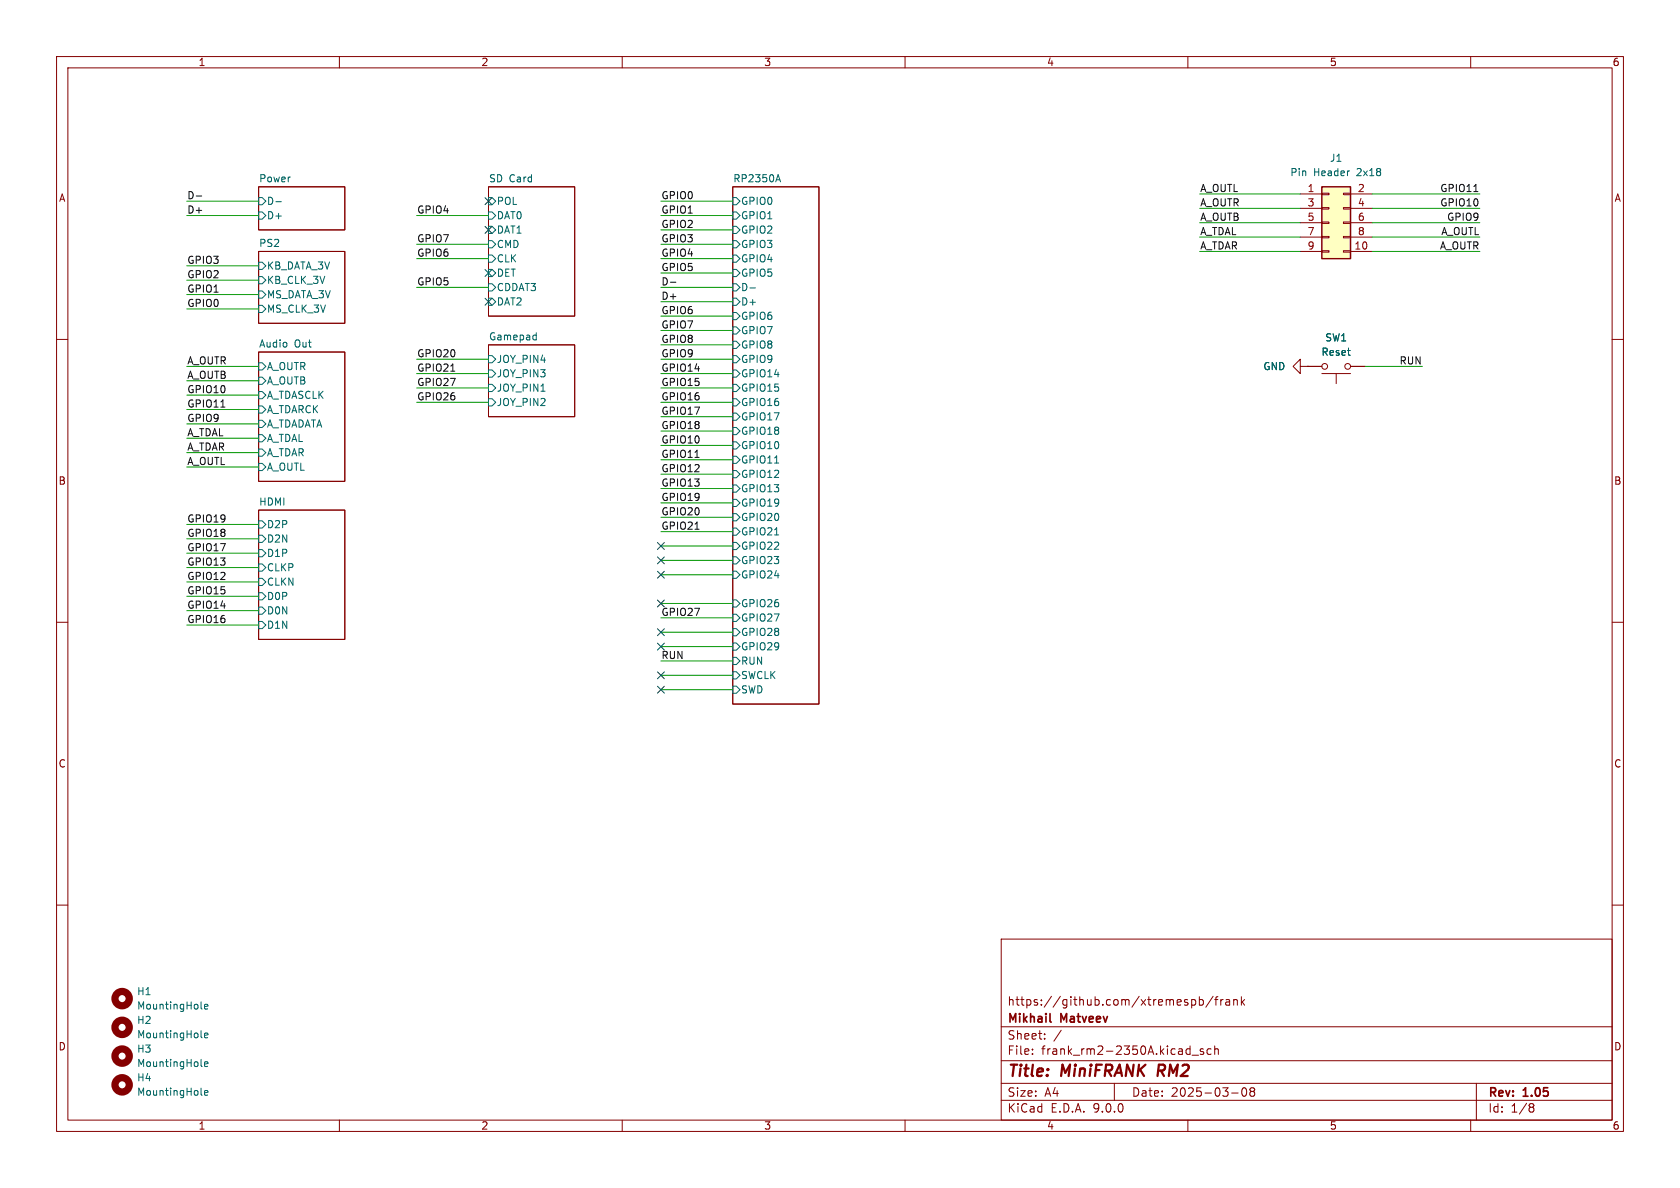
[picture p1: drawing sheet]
(kicad_sch
 (version 20250114)
 (generator "eeschema")
 (generator_version "9.0")
 (paper "A4")
 (title_block
  (title "MiniFRANK RM2")
  (date "2025-03-08")
  (rev "1.05")
  (company "Mikhail Matveev")
  (comment 1 "https://github.com/xtremespb/frank"))
 (lib_symbols
  (symbol "Connector_Generic:Conn_02x05_Odd_Even"
   (pin_names
    (offset 1.016) (hide yes)) (exclude_from_sim no) (in_bom yes) (on_board yes)
   (property "Reference" "J" (at 1.27 7.62 0) (effects (font (size 1.27 1.27))))
   (property "Value" "Conn_02x05_Odd_Even" (at 1.27 -7.62 0) (effects (font (size 1.27 1.27))))
   (property "Footprint" "" (at 0 0 0) (effects (font (size 1.27 1.27)) (hide yes)))
   (property "Datasheet" "~" (at 0 0 0) (effects (font (size 1.27 1.27)) (hide yes)))
   (property "Description" "Generic connector, double row, 02x05, odd/even pin numbering scheme (row 1 odd numbers, row 2 even numbers), script generated (kicad-library-utils/schlib/autogen/connector/)" (at 0 0 0) (effects (font (size 1.27 1.27)) (hide yes)))
   (symbol "Conn_02x05_Odd_Even_1_1"
    (rectangle (start -1.27 6.35) (end 3.81 -6.35) (stroke (width 0.254) (type default)) (fill (type background)))
    (rectangle (start -1.27 5.207) (end 0 4.953) (stroke (width 0.1524) (type default)) (fill (type none)))
    (rectangle (start -1.27 2.667) (end 0 2.413) (stroke (width 0.1524) (type default)) (fill (type none)))
    (rectangle (start -1.27 0.127) (end 0 -0.127) (stroke (width 0.1524) (type default)) (fill (type none)))
    (rectangle (start -1.27 -2.413) (end 0 -2.667) (stroke (width 0.1524) (type default)) (fill (type none)))
    (rectangle (start -1.27 -4.953) (end 0 -5.207) (stroke (width 0.1524) (type default)) (fill (type none)))
    (rectangle (start 3.81 5.207) (end 2.54 4.953) (stroke (width 0.1524) (type default)) (fill (type none)))
    (rectangle (start 3.81 2.667) (end 2.54 2.413) (stroke (width 0.1524) (type default)) (fill (type none)))
    (rectangle (start 3.81 0.127) (end 2.54 -0.127) (stroke (width 0.1524) (type default)) (fill (type none)))
    (rectangle (start 3.81 -2.413) (end 2.54 -2.667) (stroke (width 0.1524) (type default)) (fill (type none)))
    (rectangle (start 3.81 -4.953) (end 2.54 -5.207) (stroke (width 0.1524) (type default)) (fill (type none)))
    (pin passive line (at -5.08 5.08 0) (length 3.81) (name "Pin_1" (effects (font (size 1.27 1.27)))) (number "1" (effects (font (size 1.27 1.27)))))
    (pin passive line (at -5.08 2.54 0) (length 3.81) (name "Pin_3" (effects (font (size 1.27 1.27)))) (number "3" (effects (font (size 1.27 1.27)))))
    (pin passive line (at -5.08 0 0) (length 3.81) (name "Pin_5" (effects (font (size 1.27 1.27)))) (number "5" (effects (font (size 1.27 1.27)))))
    (pin passive line (at -5.08 -2.54 0) (length 3.81) (name "Pin_7" (effects (font (size 1.27 1.27)))) (number "7" (effects (font (size 1.27 1.27)))))
    (pin passive line (at -5.08 -5.08 0) (length 3.81) (name "Pin_9" (effects (font (size 1.27 1.27)))) (number "9" (effects (font (size 1.27 1.27)))))
    (pin passive line (at 7.62 5.08 180) (length 3.81) (name "Pin_2" (effects (font (size 1.27 1.27)))) (number "2" (effects (font (size 1.27 1.27)))))
    (pin passive line (at 7.62 2.54 180) (length 3.81) (name "Pin_4" (effects (font (size 1.27 1.27)))) (number "4" (effects (font (size 1.27 1.27)))))
    (pin passive line (at 7.62 0 180) (length 3.81) (name "Pin_6" (effects (font (size 1.27 1.27)))) (number "6" (effects (font (size 1.27 1.27)))))
    (pin passive line (at 7.62 -2.54 180) (length 3.81) (name "Pin_8" (effects (font (size 1.27 1.27)))) (number "8" (effects (font (size 1.27 1.27)))))
    (pin passive line (at 7.62 -5.08 180) (length 3.81) (name "Pin_10" (effects (font (size 1.27 1.27)))) (number "10" (effects (font (size 1.27 1.27))))))
   (embedded_fonts no))
  (symbol "GND_1"
   (power)
   (pin_numbers (hide yes))
   (pin_names
    (offset 0) (hide yes)) (exclude_from_sim no) (in_bom yes) (on_board yes)
   (property "Reference" "#PWR" (at 0 -6.35 0) (effects (font (size 1.27 1.27)) (hide yes)))
   (property "Value" "GND" (at 0 -3.81 0) (effects (font (size 1.27 1.27))))
   (property "Footprint" "" (at 0 0 0) (effects (font (size 1.27 1.27)) (hide yes)))
   (property "Datasheet" "" (at 0 0 0) (effects (font (size 1.27 1.27)) (hide yes)))
   (property "Description" "Power symbol creates a global label with name \"GND\" , ground" (at 0 0 0) (effects (font (size 1.27 1.27)) (hide yes)))
   (symbol "GND_1_0_1"
    (polyline (pts (xy 0 0) (xy 0 -1.27) (xy 1.27 -1.27) (xy 0 -2.54) (xy -1.27 -1.27) (xy 0 -1.27)) (stroke (width 0) (type default)) (fill (type none))))
   (symbol "GND_1_1_1"
    (pin power_in line (at 0 0 270) (length 0) (name "~" (effects (font (size 1.27 1.27)))) (number "1" (effects (font (size 1.27 1.27))))))
   (embedded_fonts no))
  (symbol "Mechanical:MountingHole"
   (pin_names
    (offset 1.016)) (exclude_from_sim yes) (in_bom no) (on_board yes)
   (property "Reference" "H" (at 0 5.08 0) (effects (font (size 1.27 1.27))))
   (property "Value" "MountingHole" (at 0 3.175 0) (effects (font (size 1.27 1.27))))
   (property "Footprint" "" (at 0 0 0) (effects (font (size 1.27 1.27)) (hide yes)))
   (property "Datasheet" "~" (at 0 0 0) (effects (font (size 1.27 1.27)) (hide yes)))
   (property "Description" "Mounting Hole without connection" (at 0 0 0) (effects (font (size 1.27 1.27)) (hide yes)))
   (symbol "MountingHole_0_1"
    (circle (center 0 0) (radius 1.27) (stroke (width 1.27) (type default)) (fill (type none))))
   (embedded_fonts no))
  (symbol "Switch:SW_Push"
   (pin_numbers (hide yes))
   (pin_names
    (offset 1.016) (hide yes)) (exclude_from_sim no) (in_bom yes) (on_board yes)
   (property "Reference" "SW" (at 1.27 2.54 0) (effects (font (size 1.27 1.27)) (justify left)))
   (property "Value" "SW_Push" (at 0 -1.524 0) (effects (font (size 1.27 1.27))))
   (property "Footprint" "" (at 0 5.08 0) (effects (font (size 1.27 1.27)) (hide yes)))
   (property "Datasheet" "~" (at 0 5.08 0) (effects (font (size 1.27 1.27)) (hide yes)))
   (property "Description" "Push button switch, generic, two pins" (at 0 0 0) (effects (font (size 1.27 1.27)) (hide yes)))
   (symbol "SW_Push_0_1"
    (circle (center -2.032 0) (radius 0.508) (stroke (width 0) (type default)) (fill (type none)))
    (polyline (pts (xy 0 1.27) (xy 0 3.048)) (stroke (width 0) (type default)) (fill (type none)))
    (circle (center 2.032 0) (radius 0.508) (stroke (width 0) (type default)) (fill (type none)))
    (polyline (pts (xy 2.54 1.27) (xy -2.54 1.27)) (stroke (width 0) (type default)) (fill (type none)))
    (pin passive line (at -5.08 0 0) (length 2.54) (name "1" (effects (font (size 1.27 1.27)))) (number "1" (effects (font (size 1.27 1.27)))))
    (pin passive line (at 5.08 0 180) (length 2.54) (name "2" (effects (font (size 1.27 1.27)))) (number "2" (effects (font (size 1.27 1.27))))))
   (embedded_fonts no)))
 (no_connect
  (at 116.84 99.06))
 (no_connect
  (at 86.36 53.34))
 (no_connect
  (at 116.84 119.38))
 (no_connect
  (at 116.84 96.52))
 (no_connect
  (at 116.84 101.6))
 (no_connect
  (at 86.36 40.64))
 (no_connect
  (at 116.84 106.68))
 (no_connect
  (at 86.36 48.26))
 (no_connect
  (at 86.36 35.56))
 (no_connect
  (at 116.84 111.76))
 (no_connect
  (at 116.84 114.3))
 (no_connect
  (at 116.84 121.92))
 (wire
  (pts (xy 33.02 67.31) (xy 45.72 67.31))
  (stroke (width 0) (type default)))
 (wire
  (pts (xy 33.02 69.85) (xy 45.72 69.85))
  (stroke (width 0) (type default)))
 (wire
  (pts (xy 116.84 81.28) (xy 129.54 81.28))
  (stroke (width 0) (type default)))
 (wire
  (pts (xy 116.84 38.1) (xy 129.54 38.1))
  (stroke (width 0) (type default)))
 (wire
  (pts (xy 116.84 114.3) (xy 129.54 114.3))
  (stroke (width 0) (type default)))
 (wire
  (pts (xy 116.84 60.96) (xy 129.54 60.96))
  (stroke (width 0) (type default)))
 (wire
  (pts (xy 116.84 91.44) (xy 129.54 91.44))
  (stroke (width 0) (type default)))
 (wire
  (pts (xy 212.09 41.91) (xy 229.87 41.91))
  (stroke (width 0) (type default)))
 (wire
  (pts (xy 116.84 63.5) (xy 129.54 63.5))
  (stroke (width 0) (type default)))
 (wire
  (pts (xy 33.02 110.49) (xy 45.72 110.49))
  (stroke (width 0) (type default)))
 (wire
  (pts (xy 241.3 64.77) (xy 251.46 64.77))
  (stroke (width 0) (type default)))
 (wire
  (pts (xy 33.02 82.55) (xy 45.72 82.55))
  (stroke (width 0) (type default)))
 (wire
  (pts (xy 33.02 54.61) (xy 45.72 54.61))
  (stroke (width 0) (type default)))
 (wire
  (pts (xy 116.84 106.68) (xy 129.54 106.68))
  (stroke (width 0) (type default)))
 (wire
  (pts (xy 33.02 64.77) (xy 45.72 64.77))
  (stroke (width 0) (type default)))
 (wire
  (pts (xy 33.02 105.41) (xy 45.72 105.41))
  (stroke (width 0) (type default)))
 (wire
  (pts (xy 33.02 95.25) (xy 45.72 95.25))
  (stroke (width 0) (type default)))
 (wire
  (pts (xy 33.02 46.99) (xy 45.72 46.99))
  (stroke (width 0) (type default)))
 (wire
  (pts (xy 116.84 109.22) (xy 129.54 109.22))
  (stroke (width 0) (type default)))
 (wire
  (pts (xy 33.02 92.71) (xy 45.72 92.71))
  (stroke (width 0) (type default)))
 (wire
  (pts (xy 33.02 100.33) (xy 45.72 100.33))
  (stroke (width 0) (type default)))
 (wire
  (pts (xy 116.84 50.8) (xy 129.54 50.8))
  (stroke (width 0) (type default)))
 (wire
  (pts (xy 33.02 77.47) (xy 45.72 77.47))
  (stroke (width 0) (type default)))
 (wire
  (pts (xy 73.66 43.18) (xy 86.36 43.18))
  (stroke (width 0) (type default)))
 (wire
  (pts (xy 212.09 44.45) (xy 229.87 44.45))
  (stroke (width 0) (type default)))
 (wire
  (pts (xy 116.84 116.84) (xy 129.54 116.84))
  (stroke (width 0) (type default)))
 (wire
  (pts (xy 33.02 72.39) (xy 45.72 72.39))
  (stroke (width 0) (type default)))
 (wire
  (pts (xy 116.84 121.92) (xy 129.54 121.92))
  (stroke (width 0) (type default)))
 (wire
  (pts (xy 33.02 38.1) (xy 45.72 38.1))
  (stroke (width 0) (type default)))
 (wire
  (pts (xy 116.84 86.36) (xy 129.54 86.36))
  (stroke (width 0) (type default)))
 (wire
  (pts (xy 116.84 101.6) (xy 129.54 101.6))
  (stroke (width 0) (type default)))
 (wire
  (pts (xy 116.84 48.26) (xy 129.54 48.26))
  (stroke (width 0) (type default)))
 (wire
  (pts (xy 33.02 49.53) (xy 45.72 49.53))
  (stroke (width 0) (type default)))
 (wire
  (pts (xy 116.84 96.52) (xy 129.54 96.52))
  (stroke (width 0) (type default)))
 (wire
  (pts (xy 116.84 35.56) (xy 129.54 35.56))
  (stroke (width 0) (type default)))
 (wire
  (pts (xy 73.66 68.58) (xy 86.36 68.58))
  (stroke (width 0) (type default)))
 (wire
  (pts (xy 116.84 76.2) (xy 129.54 76.2))
  (stroke (width 0) (type default)))
 (wire
  (pts (xy 116.84 55.88) (xy 129.54 55.88))
  (stroke (width 0) (type default)))
 (wire
  (pts (xy 33.02 35.56) (xy 45.72 35.56))
  (stroke (width 0) (type default)))
 (wire
  (pts (xy 33.02 97.79) (xy 45.72 97.79))
  (stroke (width 0) (type default)))
 (wire
  (pts (xy 242.57 36.83) (xy 261.62 36.83))
  (stroke (width 0) (type default)))
 (wire
  (pts (xy 116.84 93.98) (xy 129.54 93.98))
  (stroke (width 0) (type default)))
 (wire
  (pts (xy 33.02 107.95) (xy 45.72 107.95))
  (stroke (width 0) (type default)))
 (wire
  (pts (xy 73.66 63.5) (xy 86.36 63.5))
  (stroke (width 0) (type default)))
 (wire
  (pts (xy 116.84 45.72) (xy 129.54 45.72))
  (stroke (width 0) (type default)))
 (wire
  (pts (xy 116.84 58.42) (xy 129.54 58.42))
  (stroke (width 0) (type default)))
 (wire
  (pts (xy 73.66 38.1) (xy 86.36 38.1))
  (stroke (width 0) (type default)))
 (wire
  (pts (xy 73.66 66.04) (xy 86.36 66.04))
  (stroke (width 0) (type default)))
 (wire
  (pts (xy 116.84 53.34) (xy 129.54 53.34))
  (stroke (width 0) (type default)))
 (wire
  (pts (xy 116.84 88.9) (xy 129.54 88.9))
  (stroke (width 0) (type default)))
 (wire
  (pts (xy 116.84 43.18) (xy 129.54 43.18))
  (stroke (width 0) (type default)))
 (wire
  (pts (xy 242.57 34.29) (xy 261.62 34.29))
  (stroke (width 0) (type default)))
 (wire
  (pts (xy 116.84 68.58) (xy 129.54 68.58))
  (stroke (width 0) (type default)))
 (wire
  (pts (xy 116.84 40.64) (xy 129.54 40.64))
  (stroke (width 0) (type default)))
 (wire
  (pts (xy 212.09 36.83) (xy 229.87 36.83))
  (stroke (width 0) (type default)))
 (wire
  (pts (xy 116.84 99.06) (xy 129.54 99.06))
  (stroke (width 0) (type default)))
 (wire
  (pts (xy 33.02 102.87) (xy 45.72 102.87))
  (stroke (width 0) (type default)))
 (wire
  (pts (xy 116.84 119.38) (xy 129.54 119.38))
  (stroke (width 0) (type default)))
 (wire
  (pts (xy 73.66 71.12) (xy 86.36 71.12))
  (stroke (width 0) (type default)))
 (wire
  (pts (xy 33.02 52.07) (xy 45.72 52.07))
  (stroke (width 0) (type default)))
 (wire
  (pts (xy 212.09 39.37) (xy 229.87 39.37))
  (stroke (width 0) (type default)))
 (wire
  (pts (xy 242.57 39.37) (xy 261.62 39.37))
  (stroke (width 0) (type default)))
 (wire
  (pts (xy 242.57 44.45) (xy 261.62 44.45))
  (stroke (width 0) (type default)))
 (wire
  (pts (xy 116.84 71.12) (xy 129.54 71.12))
  (stroke (width 0) (type default)))
 (wire
  (pts (xy 73.66 50.8) (xy 86.36 50.8))
  (stroke (width 0) (type default)))
 (wire
  (pts (xy 33.02 74.93) (xy 45.72 74.93))
  (stroke (width 0) (type default)))
 (wire
  (pts (xy 242.57 41.91) (xy 261.62 41.91))
  (stroke (width 0) (type default)))
 (wire
  (pts (xy 116.84 66.04) (xy 129.54 66.04))
  (stroke (width 0) (type default)))
 (wire
  (pts (xy 212.09 34.29) (xy 229.87 34.29))
  (stroke (width 0) (type default)))
 (wire
  (pts (xy 116.84 73.66) (xy 129.54 73.66))
  (stroke (width 0) (type default)))
 (wire
  (pts (xy 73.66 45.72) (xy 86.36 45.72))
  (stroke (width 0) (type default)))
 (wire
  (pts (xy 33.02 80.01) (xy 45.72 80.01))
  (stroke (width 0) (type default)))
 (wire
  (pts (xy 116.84 111.76) (xy 129.54 111.76))
  (stroke (width 0) (type default)))
 (wire
  (pts (xy 116.84 83.82) (xy 129.54 83.82))
  (stroke (width 0) (type default)))
 (wire
  (pts (xy 116.84 78.74) (xy 129.54 78.74))
  (stroke (width 0) (type default)))
 (label "GPIO6"
  (at 73.66 45.72 0)
  (effects (font (size 1.27 1.27)) (justify left bottom)))
 (label "GPIO8"
  (at 116.84 60.96 0)
  (effects (font (size 1.27 1.27)) (justify left bottom)))
 (label "A_TDAL"
  (at 212.09 41.91 0)
  (effects (font (size 1.27 1.27)) (justify left bottom)))
 (label "GPIO19"
  (at 116.84 88.9 0)
  (effects (font (size 1.27 1.27)) (justify left bottom)))
 (label "GPIO26"
  (at 73.66 71.12 0)
  (effects (font (size 1.27 1.27)) (justify left bottom)))
 (label "GPIO16"
  (at 116.84 71.12 0)
  (effects (font (size 1.27 1.27)) (justify left bottom)))
 (label "D+"
  (at 33.02 38.1 0)
  (effects (font (size 1.27 1.27)) (justify left bottom)))
 (label "GPIO9"
  (at 116.84 63.5 0)
  (effects (font (size 1.27 1.27)) (justify left bottom)))
 (label "GPIO5"
  (at 116.84 48.26 0)
  (effects (font (size 1.27 1.27)) (justify left bottom)))
 (label "GPIO18"
  (at 33.02 95.25 0)
  (effects (font (size 1.27 1.27)) (justify left bottom)))
 (label "GPIO12"
  (at 116.84 83.82 0)
  (effects (font (size 1.27 1.27)) (justify left bottom)))
 (label "RUN"
  (at 116.84 116.84 0)
  (effects (font (size 1.27 1.27)) (justify left bottom)))
 (label "GPIO13"
  (at 33.02 100.33 0)
  (effects (font (size 1.27 1.27)) (justify left bottom)))
 (label "GPIO11"
  (at 33.02 72.39 0)
  (effects (font (size 1.27 1.27)) (justify left bottom)))
 (label "GPIO18"
  (at 116.84 76.2 0)
  (effects (font (size 1.27 1.27)) (justify left bottom)))
 (label "GPIO11"
  (at 116.84 81.28 0)
  (effects (font (size 1.27 1.27)) (justify left bottom)))
 (label "GPIO16"
  (at 33.02 110.49 0)
  (effects (font (size 1.27 1.27)) (justify left bottom)))
 (label "GPIO10"
  (at 33.02 69.85 0)
  (effects (font (size 1.27 1.27)) (justify left bottom)))
 (label "GPIO21"
  (at 116.84 93.98 0)
  (effects (font (size 1.27 1.27)) (justify left bottom)))
 (label "GPIO5"
  (at 73.66 50.8 0)
  (effects (font (size 1.27 1.27)) (justify left bottom)))
 (label "A_OUTR"
  (at 33.02 64.77 0)
  (effects (font (size 1.27 1.27)) (justify left bottom)))
 (label "GPIO15"
  (at 116.84 68.58 0)
  (effects (font (size 1.27 1.27)) (justify left bottom)))
 (label "GPIO4"
  (at 73.66 38.1 0)
  (effects (font (size 1.27 1.27)) (justify left bottom)))
 (label "A_TDAR"
  (at 212.09 44.45 0)
  (effects (font (size 1.27 1.27)) (justify left bottom)))
 (label "GPIO27"
  (at 116.84 109.22 0)
  (effects (font (size 1.27 1.27)) (justify left bottom)))
 (label "GPIO15"
  (at 33.02 105.41 0)
  (effects (font (size 1.27 1.27)) (justify left bottom)))
 (label "A_OUTL"
  (at 261.62 41.91 180)
  (effects (font (size 1.27 1.27)) (justify right bottom)))
 (label "GPIO9"
  (at 33.02 74.93 0)
  (effects (font (size 1.27 1.27)) (justify left bottom)))
 (label "GPIO14"
  (at 116.84 66.04 0)
  (effects (font (size 1.27 1.27)) (justify left bottom)))
 (label "GPIO13"
  (at 116.84 86.36 0)
  (effects (font (size 1.27 1.27)) (justify left bottom)))
 (label "GPIO4"
  (at 116.84 45.72 0)
  (effects (font (size 1.27 1.27)) (justify left bottom)))
 (label "GPIO3"
  (at 33.02 46.99 0)
  (effects (font (size 1.27 1.27)) (justify left bottom)))
 (label "GPIO14"
  (at 33.02 107.95 0)
  (effects (font (size 1.27 1.27)) (justify left bottom)))
 (label "GPIO0"
  (at 116.84 35.56 0)
  (effects (font (size 1.27 1.27)) (justify left bottom)))
 (label "GPIO10"
  (at 261.62 36.83 180)
  (effects (font (size 1.27 1.27)) (justify right bottom)))
 (label "GPIO11"
  (at 261.62 34.29 180)
  (effects (font (size 1.27 1.27)) (justify right bottom)))
 (label "GPIO7"
  (at 73.66 43.18 0)
  (effects (font (size 1.27 1.27)) (justify left bottom)))
 (label "GPIO12"
  (at 33.02 102.87 0)
  (effects (font (size 1.27 1.27)) (justify left bottom)))
 (label "GPIO17"
  (at 33.02 97.79 0)
  (effects (font (size 1.27 1.27)) (justify left bottom)))
 (label "GPIO3"
  (at 116.84 43.18 0)
  (effects (font (size 1.27 1.27)) (justify left bottom)))
 (label "GPIO27"
  (at 73.66 68.58 0)
  (effects (font (size 1.27 1.27)) (justify left bottom)))
 (label "GPIO9"
  (at 261.62 39.37 180)
  (effects (font (size 1.27 1.27)) (justify right bottom)))
 (label "GPIO20"
  (at 116.84 91.44 0)
  (effects (font (size 1.27 1.27)) (justify left bottom)))
 (label "GPIO1"
  (at 116.84 38.1 0)
  (effects (font (size 1.27 1.27)) (justify left bottom)))
 (label "A_OUTB"
  (at 212.09 39.37 0)
  (effects (font (size 1.27 1.27)) (justify left bottom)))
 (label "GPIO7"
  (at 116.84 58.42 0)
  (effects (font (size 1.27 1.27)) (justify left bottom)))
 (label "A_TDAL"
  (at 33.02 77.47 0)
  (effects (font (size 1.27 1.27)) (justify left bottom)))
 (label "GPIO10"
  (at 116.84 78.74 0)
  (effects (font (size 1.27 1.27)) (justify left bottom)))
 (label "A_OUTL"
  (at 33.02 82.55 0)
  (effects (font (size 1.27 1.27)) (justify left bottom)))
 (label "A_OUTR"
  (at 261.62 44.45 180)
  (effects (font (size 1.27 1.27)) (justify right bottom)))
 (label "GPIO1"
  (at 33.02 52.07 0)
  (effects (font (size 1.27 1.27)) (justify left bottom)))
 (label "RUN"
  (at 251.46 64.77 180)
  (effects (font (size 1.27 1.27)) (justify right bottom)))
 (label "GPIO20"
  (at 73.66 63.5 0)
  (effects (font (size 1.27 1.27)) (justify left bottom)))
 (label "D-"
  (at 33.02 35.56 0)
  (effects (font (size 1.27 1.27)) (justify left bottom)))
 (label "GPIO21"
  (at 73.66 66.04 0)
  (effects (font (size 1.27 1.27)) (justify left bottom)))
 (label "A_OUTL"
  (at 212.09 34.29 0)
  (effects (font (size 1.27 1.27)) (justify left bottom)))
 (label "D+"
  (at 116.84 53.34 0)
  (effects (font (size 1.27 1.27)) (justify left bottom)))
 (label "GPIO17"
  (at 116.84 73.66 0)
  (effects (font (size 1.27 1.27)) (justify left bottom)))
 (label "GPIO19"
  (at 33.02 92.71 0)
  (effects (font (size 1.27 1.27)) (justify left bottom)))
 (label "GPIO2"
  (at 116.84 40.64 0)
  (effects (font (size 1.27 1.27)) (justify left bottom)))
 (label "A_OUTR"
  (at 212.09 36.83 0)
  (effects (font (size 1.27 1.27)) (justify left bottom)))
 (label "GPIO2"
  (at 33.02 49.53 0)
  (effects (font (size 1.27 1.27)) (justify left bottom)))
 (label "D-"
  (at 116.84 50.8 0)
  (effects (font (size 1.27 1.27)) (justify left bottom)))
 (label "A_TDAR"
  (at 33.02 80.01 0)
  (effects (font (size 1.27 1.27)) (justify left bottom)))
 (label "A_OUTB"
  (at 33.02 67.31 0)
  (effects (font (size 1.27 1.27)) (justify left bottom)))
 (label "GPIO6"
  (at 116.84 55.88 0)
  (effects (font (size 1.27 1.27)) (justify left bottom)))
 (label "GPIO0"
  (at 33.02 54.61 0)
  (effects (font (size 1.27 1.27)) (justify left bottom)))
 (symbol
  (lib_name "GND_1")
  (lib_id "power:GND")
  (at 231.14 64.77 270)
  (unit 1)
  (exclude_from_sim no)
  (in_bom yes)
  (on_board yes)
  (dnp no)
  (fields_autoplaced yes)
  (property "Reference" "#PWR01" (at 224.79 64.77 0) (effects (font (size 1.27 1.27)) (hide yes)))
  (property "Value" "GND" (at 227.33 64.7699 90) (effects (font (size 1.27 1.27)) (justify right)))
  (property "Footprint" "" (at 231.14 64.77 0) (effects (font (size 1.27 1.27)) (hide yes)))
  (property "Datasheet" "" (at 231.14 64.77 0) (effects (font (size 1.27 1.27)) (hide yes)))
  (property "Description" "Power symbol creates a global label with name \"GND\" , ground" (at 231.14 64.77 0) (effects (font (size 1.27 1.27)) (hide yes)))
  (pin "1"))
 (symbol
  (lib_id "Connector_Generic:Conn_02x05_Odd_Even")
  (at 234.95 39.37 0)
  (unit 1)
  (exclude_from_sim no)
  (in_bom yes)
  (on_board yes)
  (dnp no)
  (fields_autoplaced yes)
  (property "Reference" "J1" (at 236.22 27.94 0) (effects (font (size 1.27 1.27))))
  (property "Value" "Pin Header 2x18" (at 236.22 30.48 0) (effects (font (size 1.27 1.27))))
  (property "Footprint" "FRANK:Pin Header (2x05)" (at 234.95 39.37 0) (effects (font (size 1.27 1.27)) (hide yes)))
  (property "Datasheet" "~" (at 234.95 39.37 0) (effects (font (size 1.27 1.27)) (hide yes)))
  (property "Description" "Generic connector, double row, 02x05, odd/even pin numbering scheme (row 1 odd numbers, row 2 even numbers), script generated (kicad-library-utils/schlib/autogen/connector/)" (at 234.95 39.37 0) (effects (font (size 1.27 1.27)) (hide yes)))
  (property "AliExpress" "https://www.aliexpress.com/item/1005006804478835.html" (at 234.95 39.37 0) (effects (font (size 1.27 1.27)) (hide yes)))
  (pin "10")
  (pin "1")
  (pin "3")
  (pin "4")
  (pin "5")
  (pin "6")
  (pin "7")
  (pin "8")
  (pin "9")
  (pin "2"))
 (symbol
  (lib_id "Switch:SW_Push")
  (at 236.22 64.77 180)
  (unit 1)
  (exclude_from_sim no)
  (in_bom yes)
  (on_board yes)
  (dnp no)
  (fields_autoplaced yes)
  (property "Reference" "SW1" (at 236.22 59.69 0) (effects (font (size 1.27 1.27))))
  (property "Value" "Reset" (at 236.22 62.23 0) (effects (font (size 1.27 1.27))))
  (property "Footprint" "FRANK:Button (SMD, 3x3mm, 1-1)" (at 236.22 69.85 0) (effects (font (size 1.27 1.27)) (hide yes)))
  (property "Datasheet" "https://www.sohantech.com/3x3x1-5-push-button-switch-product/" (at 236.22 69.85 0) (effects (font (size 1.27 1.27)) (hide yes)))
  (property "Description" "" (at 236.22 64.77 0) (effects (font (size 1.27 1.27)) (hide yes)))
  (property "AliExpress" "https://www.aliexpress.com/item/1005007359248990.html" (at 236.22 64.77 0) (effects (font (size 1.27 1.27)) (hide yes)))
  (pin "1")
  (pin "2"))
 (symbol
  (lib_id "Mechanical:MountingHole")
  (at 21.59 186.69 0)
  (unit 1)
  (exclude_from_sim yes)
  (in_bom no)
  (on_board yes)
  (dnp no)
  (fields_autoplaced yes)
  (property "Reference" "H3" (at 24.13 185.4199 0) (effects (font (size 1.27 1.27)) (justify left)))
  (property "Value" "MountingHole" (at 24.13 187.9599 0) (effects (font (size 1.27 1.27)) (justify left)))
  (property "Footprint" "FRANK:Mounting Hole (2.7mm)" (at 21.59 186.69 0) (effects (font (size 1.27 1.27)) (hide yes)))
  (property "Datasheet" "~" (at 21.59 186.69 0) (effects (font (size 1.27 1.27)) (hide yes)))
  (property "Description" "Mounting Hole without connection" (at 21.59 186.69 0) (effects (font (size 1.27 1.27)) (hide yes)))
  (property "AliExpress" "" (at 21.59 186.69 0) (effects (font (size 1.27 1.27)) (hide yes))))
 (symbol
  (lib_id "Mechanical:MountingHole")
  (at 21.59 181.61 0)
  (unit 1)
  (exclude_from_sim yes)
  (in_bom no)
  (on_board yes)
  (dnp no)
  (fields_autoplaced yes)
  (property "Reference" "H2" (at 24.13 180.3399 0) (effects (font (size 1.27 1.27)) (justify left)))
  (property "Value" "MountingHole" (at 24.13 182.8799 0) (effects (font (size 1.27 1.27)) (justify left)))
  (property "Footprint" "FRANK:Mounting Hole (2.7mm)" (at 21.59 181.61 0) (effects (font (size 1.27 1.27)) (hide yes)))
  (property "Datasheet" "~" (at 21.59 181.61 0) (effects (font (size 1.27 1.27)) (hide yes)))
  (property "Description" "Mounting Hole without connection" (at 21.59 181.61 0) (effects (font (size 1.27 1.27)) (hide yes)))
  (property "AliExpress" "" (at 21.59 181.61 0) (effects (font (size 1.27 1.27)) (hide yes))))
 (symbol
  (lib_id "Mechanical:MountingHole")
  (at 21.59 191.77 0)
  (unit 1)
  (exclude_from_sim yes)
  (in_bom no)
  (on_board yes)
  (dnp no)
  (fields_autoplaced yes)
  (property "Reference" "H4" (at 24.13 190.4999 0) (effects (font (size 1.27 1.27)) (justify left)))
  (property "Value" "MountingHole" (at 24.13 193.0399 0) (effects (font (size 1.27 1.27)) (justify left)))
  (property "Footprint" "FRANK:Mounting Hole (2.7mm)" (at 21.59 191.77 0) (effects (font (size 1.27 1.27)) (hide yes)))
  (property "Datasheet" "~" (at 21.59 191.77 0) (effects (font (size 1.27 1.27)) (hide yes)))
  (property "Description" "Mounting Hole without connection" (at 21.59 191.77 0) (effects (font (size 1.27 1.27)) (hide yes)))
  (property "AliExpress" "" (at 21.59 191.77 0) (effects (font (size 1.27 1.27)) (hide yes))))
 (symbol
  (lib_id "Mechanical:MountingHole")
  (at 21.59 176.53 0)
  (unit 1)
  (exclude_from_sim yes)
  (in_bom no)
  (on_board yes)
  (dnp no)
  (fields_autoplaced yes)
  (property "Reference" "H1" (at 24.13 175.2599 0) (effects (font (size 1.27 1.27)) (justify left)))
  (property "Value" "MountingHole" (at 24.13 177.7999 0) (effects (font (size 1.27 1.27)) (justify left)))
  (property "Footprint" "FRANK:Mounting Hole (2.7mm)" (at 21.59 176.53 0) (effects (font (size 1.27 1.27)) (hide yes)))
  (property "Datasheet" "~" (at 21.59 176.53 0) (effects (font (size 1.27 1.27)) (hide yes)))
  (property "Description" "Mounting Hole without connection" (at 21.59 176.53 0) (effects (font (size 1.27 1.27)) (hide yes)))
  (property "AliExpress" "" (at 21.59 176.53 0) (effects (font (size 1.27 1.27)) (hide yes))))
 (sheet
  (at 45.72 44.45)
  (size 15.24 12.7)
  (exclude_from_sim no)
  (in_bom yes)
  (on_board yes)
  (dnp no)
  (fields_autoplaced yes)
  (stroke (width 0.1524) (type solid))
  (fill (color 0 0 0 0.0000))
  (property "Sheetname" "PS2" (at 45.72 43.7384 0) (effects (font (size 1.27 1.27)) (justify left bottom)))
  (property "Sheetfile" "ps2.kicad_sch" (at 45.72 57.7346 0) (effects (font (size 1.27 1.27)) (justify left top) (hide yes)))
  (pin "KB_DATA_3V" input (at 45.72 46.99 180) (effects (font (size 1.27 1.27)) (justify left)))
  (pin "KB_CLK_3V" input (at 45.72 49.53 180) (effects (font (size 1.27 1.27)) (justify left)))
  (pin "MS_DATA_3V" input (at 45.72 52.07 180) (effects (font (size 1.27 1.27)) (justify left)))
  (pin "MS_CLK_3V" input (at 45.72 54.61 180) (effects (font (size 1.27 1.27)) (justify left))))
 (sheet
  (at 45.72 90.17)
  (size 15.24 22.86)
  (exclude_from_sim no)
  (in_bom yes)
  (on_board yes)
  (dnp no)
  (fields_autoplaced yes)
  (stroke (width 0.1524) (type solid))
  (fill (color 0 0 0 0.0000))
  (property "Sheetname" "HDMI" (at 45.72 89.4584 0) (effects (font (size 1.27 1.27)) (justify left bottom)))
  (property "Sheetfile" "hdmi.kicad_sch" (at 45.72 113.6146 0) (effects (font (size 1.27 1.27)) (justify left top) (hide yes)))
  (pin "D2P" input (at 45.72 92.71 180) (effects (font (size 1.27 1.27)) (justify left)))
  (pin "D2N" input (at 45.72 95.25 180) (effects (font (size 1.27 1.27)) (justify left)))
  (pin "D1P" input (at 45.72 97.79 180) (effects (font (size 1.27 1.27)) (justify left)))
  (pin "CLKP" input (at 45.72 100.33 180) (effects (font (size 1.27 1.27)) (justify left)))
  (pin "CLKN" input (at 45.72 102.87 180) (effects (font (size 1.27 1.27)) (justify left)))
  (pin "D0P" input (at 45.72 105.41 180) (effects (font (size 1.27 1.27)) (justify left)))
  (pin "D0N" input (at 45.72 107.95 180) (effects (font (size 1.27 1.27)) (justify left)))
  (pin "D1N" input (at 45.72 110.49 180) (effects (font (size 1.27 1.27)) (justify left))))
 (sheet
  (at 86.36 33.02)
  (size 15.24 22.86)
  (exclude_from_sim no)
  (in_bom yes)
  (on_board yes)
  (dnp no)
  (fields_autoplaced yes)
  (stroke (width 0.1524) (type solid))
  (fill (color 0 0 0 0.0000))
  (property "Sheetname" "SD Card" (at 86.36 32.3084 0) (effects (font (size 1.27 1.27)) (justify left bottom)))
  (property "Sheetfile" "sd.kicad_sch" (at 86.36 56.4646 0) (effects (font (size 1.27 1.27)) (justify left top) (hide yes)))
  (pin "POL" input (at 86.36 35.56 180) (effects (font (size 1.27 1.27)) (justify left)))
  (pin "DAT0" input (at 86.36 38.1 180) (effects (font (size 1.27 1.27)) (justify left)))
  (pin "DAT1" input (at 86.36 40.64 180) (effects (font (size 1.27 1.27)) (justify left)))
  (pin "CMD" input (at 86.36 43.18 180) (effects (font (size 1.27 1.27)) (justify left)))
  (pin "CLK" input (at 86.36 45.72 180) (effects (font (size 1.27 1.27)) (justify left)))
  (pin "DET" input (at 86.36 48.26 180) (effects (font (size 1.27 1.27)) (justify left)))
  (pin "CDDAT3" input (at 86.36 50.8 180) (effects (font (size 1.27 1.27)) (justify left)))
  (pin "DAT2" input (at 86.36 53.34 180) (effects (font (size 1.27 1.27)) (justify left))))
 (sheet
  (at 45.72 33.02)
  (size 15.24 7.62)
  (exclude_from_sim no)
  (in_bom yes)
  (on_board yes)
  (dnp no)
  (fields_autoplaced yes)
  (stroke (width 0.1524) (type solid))
  (fill (color 0 0 0 0.0000))
  (property "Sheetname" "Power" (at 45.72 32.3084 0) (effects (font (size 1.27 1.27)) (justify left bottom)))
  (property "Sheetfile" "power.kicad_sch" (at 45.72 41.2246 0) (effects (font (size 1.27 1.27)) (justify left top) (hide yes)))
  (pin "D-" input (at 45.72 35.56 180) (effects (font (size 1.27 1.27)) (justify left)))
  (pin "D+" input (at 45.72 38.1 180) (effects (font (size 1.27 1.27)) (justify left))))
 (sheet
  (at 129.54 33.02)
  (size 15.24 91.44)
  (exclude_from_sim no)
  (in_bom yes)
  (on_board yes)
  (dnp no)
  (fields_autoplaced yes)
  (stroke (width 0.1524) (type solid))
  (fill (color 0 0 0 0.0000))
  (property "Sheetname" "RP2350A" (at 129.54 32.3084 0) (effects (font (size 1.27 1.27)) (justify left bottom)))
  (property "Sheetfile" "rp2350a.kicad_sch" (at 129.54 125.0446 0) (effects (font (size 1.27 1.27)) (justify left top) (hide yes)))
  (pin "GPIO0" input (at 129.54 35.56 180) (effects (font (size 1.27 1.27)) (justify left)))
  (pin "GPIO1" input (at 129.54 38.1 180) (effects (font (size 1.27 1.27)) (justify left)))
  (pin "GPIO2" input (at 129.54 40.64 180) (effects (font (size 1.27 1.27)) (justify left)))
  (pin "GPIO3" input (at 129.54 43.18 180) (effects (font (size 1.27 1.27)) (justify left)))
  (pin "GPIO4" input (at 129.54 45.72 180) (effects (font (size 1.27 1.27)) (justify left)))
  (pin "GPIO5" input (at 129.54 48.26 180) (effects (font (size 1.27 1.27)) (justify left)))
  (pin "D-" input (at 129.54 50.8 180) (effects (font (size 1.27 1.27)) (justify left)))
  (pin "D+" input (at 129.54 53.34 180) (effects (font (size 1.27 1.27)) (justify left)))
  (pin "GPIO6" input (at 129.54 55.88 180) (effects (font (size 1.27 1.27)) (justify left)))
  (pin "GPIO7" input (at 129.54 58.42 180) (effects (font (size 1.27 1.27)) (justify left)))
  (pin "GPIO8" input (at 129.54 60.96 180) (effects (font (size 1.27 1.27)) (justify left)))
  (pin "GPIO9" input (at 129.54 63.5 180) (effects (font (size 1.27 1.27)) (justify left)))
  (pin "GPIO14" input (at 129.54 66.04 180) (effects (font (size 1.27 1.27)) (justify left)))
  (pin "GPIO15" input (at 129.54 68.58 180) (effects (font (size 1.27 1.27)) (justify left)))
  (pin "GPIO16" input (at 129.54 71.12 180) (effects (font (size 1.27 1.27)) (justify left)))
  (pin "GPIO17" input (at 129.54 73.66 180) (effects (font (size 1.27 1.27)) (justify left)))
  (pin "GPIO18" input (at 129.54 76.2 180) (effects (font (size 1.27 1.27)) (justify left)))
  (pin "GPIO10" input (at 129.54 78.74 180) (effects (font (size 1.27 1.27)) (justify left)))
  (pin "GPIO11" input (at 129.54 81.28 180) (effects (font (size 1.27 1.27)) (justify left)))
  (pin "GPIO12" input (at 129.54 83.82 180) (effects (font (size 1.27 1.27)) (justify left)))
  (pin "GPIO13" input (at 129.54 86.36 180) (effects (font (size 1.27 1.27)) (justify left)))
  (pin "GPIO19" input (at 129.54 88.9 180) (effects (font (size 1.27 1.27)) (justify left)))
  (pin "GPIO20" input (at 129.54 91.44 180) (effects (font (size 1.27 1.27)) (justify left)))
  (pin "GPIO21" input (at 129.54 93.98 180) (effects (font (size 1.27 1.27)) (justify left)))
  (pin "GPIO22" input (at 129.54 96.52 180) (effects (font (size 1.27 1.27)) (justify left)))
  (pin "GPIO23" input (at 129.54 99.06 180) (effects (font (size 1.27 1.27)) (justify left)))
  (pin "GPIO24" input (at 129.54 101.6 180) (effects (font (size 1.27 1.27)) (justify left)))
  (pin "GPIO26" input (at 129.54 106.68 180) (effects (font (size 1.27 1.27)) (justify left)))
  (pin "GPIO27" input (at 129.54 109.22 180) (effects (font (size 1.27 1.27)) (justify left)))
  (pin "GPIO28" input (at 129.54 111.76 180) (effects (font (size 1.27 1.27)) (justify left)))
  (pin "GPIO29" input (at 129.54 114.3 180) (effects (font (size 1.27 1.27)) (justify left)))
  (pin "RUN" input (at 129.54 116.84 180) (effects (font (size 1.27 1.27)) (justify left)))
  (pin "SWCLK" input (at 129.54 119.38 180) (effects (font (size 1.27 1.27)) (justify left)))
  (pin "SWD" input (at 129.54 121.92 180) (effects (font (size 1.27 1.27)) (justify left))))
 (sheet
  (at 86.36 60.96)
  (size 15.24 12.7)
  (exclude_from_sim no)
  (in_bom yes)
  (on_board yes)
  (dnp no)
  (fields_autoplaced yes)
  (stroke (width 0.1524) (type solid))
  (fill (color 0 0 0 0.0000))
  (property "Sheetname" "Gamepad" (at 86.36 60.2484 0) (effects (font (size 1.27 1.27)) (justify left bottom)))
  (property "Sheetfile" "gamepad.kicad_sch" (at 86.36 74.2446 0) (effects (font (size 1.27 1.27)) (justify left top) (hide yes)))
  (pin "JOY_PIN4" input (at 86.36 63.5 180) (effects (font (size 1.27 1.27)) (justify left)))
  (pin "JOY_PIN3" input (at 86.36 66.04 180) (effects (font (size 1.27 1.27)) (justify left)))
  (pin "JOY_PIN1" input (at 86.36 68.58 180) (effects (font (size 1.27 1.27)) (justify left)))
  (pin "JOY_PIN2" input (at 86.36 71.12 180) (effects (font (size 1.27 1.27)) (justify left))))
 (sheet
  (at 45.72 62.23)
  (size 15.24 22.86)
  (exclude_from_sim no)
  (in_bom yes)
  (on_board yes)
  (dnp no)
  (fields_autoplaced yes)
  (stroke (width 0.1524) (type solid))
  (fill (color 0 0 0 0.0000))
  (property "Sheetname" "Audio Out" (at 45.72 61.5184 0) (effects (font (size 1.27 1.27)) (justify left bottom)))
  (property "Sheetfile" "audio_out_m1.kicad_sch" (at 45.72 85.6746 0) (effects (font (size 1.27 1.27)) (justify left top) (hide yes)))
  (pin "A_OUTR" input (at 45.72 64.77 180) (effects (font (size 1.27 1.27)) (justify left)))
  (pin "A_OUTB" input (at 45.72 67.31 180) (effects (font (size 1.27 1.27)) (justify left)))
  (pin "A_TDASCLK" input (at 45.72 69.85 180) (effects (font (size 1.27 1.27)) (justify left)))
  (pin "A_TDARCK" input (at 45.72 72.39 180) (effects (font (size 1.27 1.27)) (justify left)))
  (pin "A_TDADATA" input (at 45.72 74.93 180) (effects (font (size 1.27 1.27)) (justify left)))
  (pin "A_TDAL" input (at 45.72 77.47 180) (effects (font (size 1.27 1.27)) (justify left)))
  (pin "A_TDAR" input (at 45.72 80.01 180) (effects (font (size 1.27 1.27)) (justify left)))
  (pin "A_OUTL" input (at 45.72 82.55 180) (effects (font (size 1.27 1.27)) (justify left))))
 (sheet_instances
  (path ""
   (page "1")))
 (embedded_fonts no))
